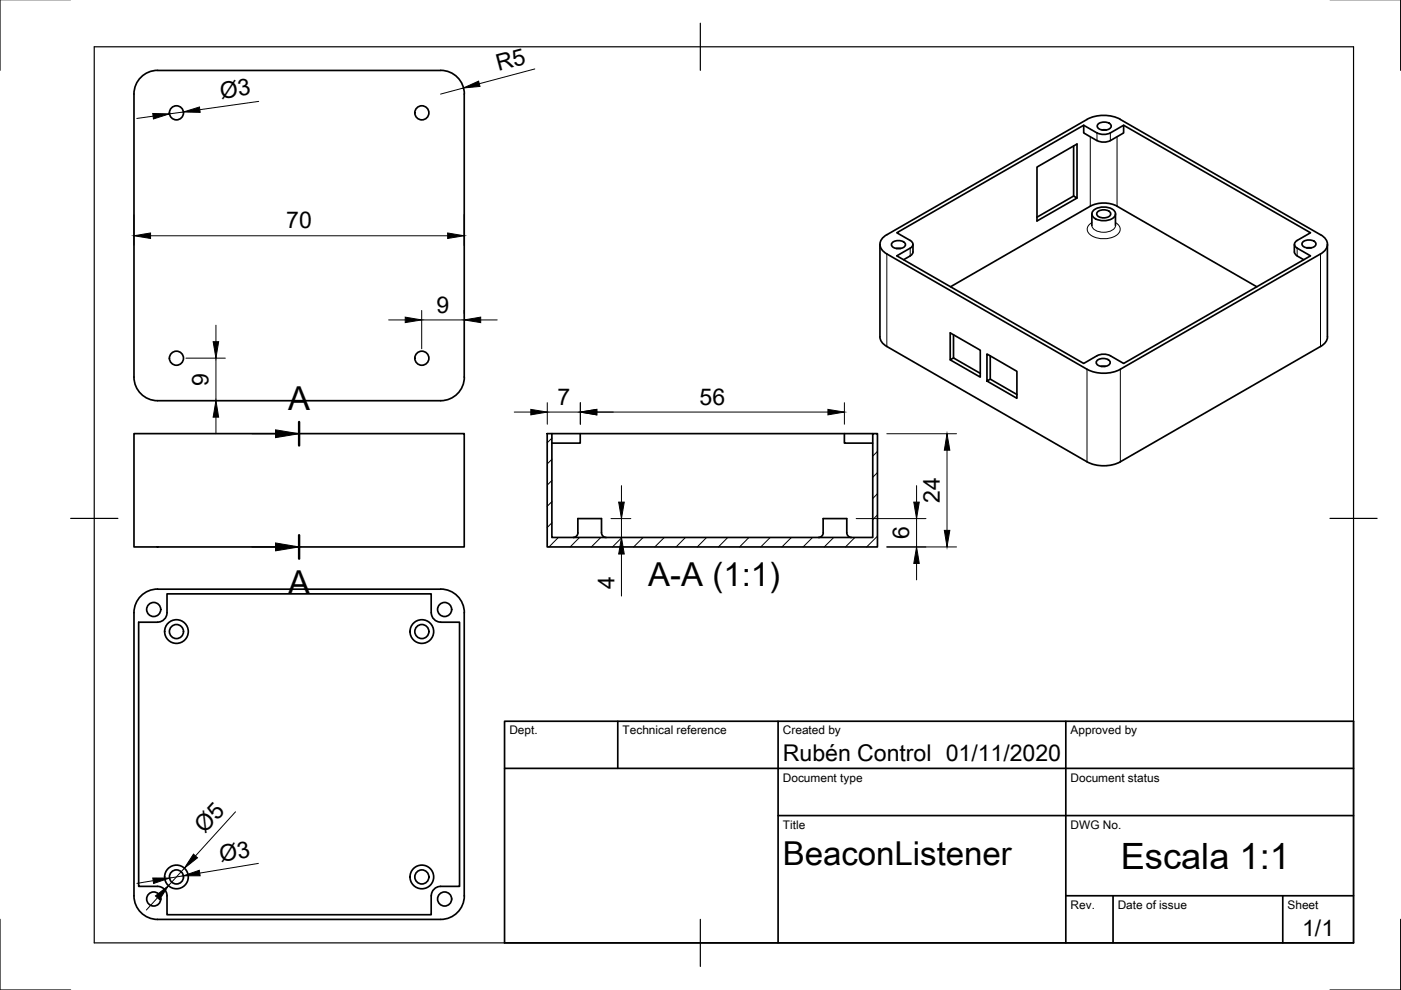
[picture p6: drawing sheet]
<svg xmlns="http://www.w3.org/2000/svg" width="297mm" height="210mm" viewBox="0 0 297 210" stroke-linecap="round" stroke-linejoin="round" font-family="sans-serif">
<!-- layer: Visible -->
<g fill="none" stroke="#000" stroke-width=".36">
<path d="M33.4 14.9h60M33.4 14.9a5 5 0 0 0-5 5v60.1M93.4 14.9a5 5 0 0 1 5 5v60.1M227.6 30.9v10.7l.7 .4-8.4 4.9v-11.5l8.4-4.9v11.5M229.8 26.6v1.6l2.8 1.6M230.5 25.3l-42.5 24.5a2.16 2.16 0 0 0-1.4 2 2.16 2.16 0 0 0 1.4 2l42.5 24.5a7.8 7.8 0 0 0 7 0M230.5 25.3a7.8 7.8 0 0 1 7 0M232.6 28.2l-2.8-1.6-39.7 22.8 2.9 1.6a.86 .86 0 0 1 .6 .8 .86 .86 0 0 1-.6 .8l-2.9 1.6 39.7 22.9 3.2-1.9 1.5-.1 .9 .3M232.6 28.2l1.4 .3 1.4-.3M232.6 29.8l1.4 .3 1.4-.3M232.8 26.4a1.95 1.95 0 0 1 2.8 .2 1.29 1.29 0 0 1-1.7 1 1.14 1.14 0 0 1-1.3-1zM233.6 27.6h1"/>
<path d="M235.4 28.2l2.8-1.6 39.7 22.8-2.9 1.6a.87 .87 0 0 0-.5 .8 .87 .87 0 0 0 .5 .8l2.9 1.6-39.7 22.9-2.8-1.7M237.5 25.3l42.5 24.5a2.16 2.16 0 0 1 1.5 2 2.16 2.16 0 0 1-1.5 2l-42.5 24.5M238.2 26.6v1.6l-2.8 1.6M186.6 51.8v19.6M189.2 51.5a1.95 1.95 0 0 1 2.8 .2 1.29 1.29 0 0 1-1.7 1 1.14 1.14 0 0 1-1.3-1zM190 52.7h1M193 54.3l-1.4 .8M193.6 51.8l-.1 1.9-.5 .5M227.6 41.6l-7.7 4.5M231.5 45.4v2.4M231.8 44.6a3.4 3.4 0 0 1 4.6 .4 1.26 1.26 0 0 1-1.2 1.6 3.3 3.3 0 0 1-3.6-.9v-.7zM232.7 45a1.95 1.95 0 0 1 2.8 .2 1.29 1.29 0 0 1-1.7 1 1.14 1.14 0 0 1-1.3-1z"/>
<path d="M236.5 45.4v2.4M274.4 51.8v1.6M274.4 53.4l.2 .5 .4 .3M275 54.3l1.4 .8M276.2 51.4a1.95 1.95 0 0 1 2.8 .2 1.29 1.29 0 0 1-1.7 1 1.14 1.14 0 0 1-1.2-1zM277 52.6h1M281.4 51.8v19.6M28.4 80a5 5 0 0 0 5 5h60a5 5 0 0 0 5-5M186.6 71.4a2.42 2.42 0 0 0 1.4 2.1l42.5 24.4a7.8 7.8 0 0 0 7 0M201.5 60.8l29.7-17.1a6.3 6.3 0 0 1 5.6 0l29.7 17.1M202.2 71v4.9l5.6 3.3M202.2 75.9l-.7 .4v-5.7l6.3 3.6v5.8l-6.3-3.7"/>
<path d="M210 75.5v4.9l5.6 3.2M232.6 76.5a1.95 1.95 0 0 1 2.8 .2 1.29 1.29 0 0 1-1.7 1 1.14 1.14 0 0 1-1.3-1zM233.4 77.7h1M281.5 71.4a2.42 2.42 0 0 1-1.5 2.1l-42.5 24.4M28.4 91.9h70v24.1h-70zM116 91.9h1v22.1h68v-22.1h1v24.1h-70zM117 91.9h68M123 91.9v2.1h-6M179 91.9v2.1h6M210 80.4l-.7 .4 6.3 3.6v-5.7l-6.3-3.7v5.8M122.5 113v-3h5v3a1.01 1.01 0 0 0 1 1M122.5 112.9a1.01 1.01 0 0 1-1 1.1"/>
<path d="M180.5 114a1.01 1.01 0 0 1-1-1v-3h-5v3a.97 .97 0 0 1-1 1M33.4 124.9h60M33.4 124.9a5 5 0 0 0-5 5v60a5 5 0 0 0 5 5h60a5 5 0 0 0 5-5v-60a5 5 0 0 0-5-5M35.4 125.9h56v4a2.04 2.04 0 0 0 2 2h4v56h-4a2 2 0 0 0-2 2v4h-56v-4a2 2 0 0 0-2-2h-4v-56h4a2 2 0 0 0 2-2z"/>
<circle cx="37.4" cy="23.9" r="1.49"/>
<circle cx="89.4" cy="23.9" r="1.49"/>
<circle cx="37.4" cy="75.9" r="1.49"/>
<circle cx="89.4" cy="75.9" r="1.49"/>
<circle cx="32.6" cy="129.2" r="1.49"/>
<circle cx="37.4" cy="133.9" r="1.49"/>
<circle cx="37.4" cy="133.9" r="2.51"/>
<circle cx="89.4" cy="133.9" r="1.49"/>
<circle cx="89.4" cy="133.9" r="2.51"/>
<circle cx="94.3" cy="129.2" r="1.49"/>
<circle cx="32.6" cy="190.6" r="1.49"/>
<circle cx="37.4" cy="185.9" r="1.49"/>
<circle cx="37.4" cy="185.9" r="2.51"/>
<circle cx="89.4" cy="185.9" r="1.49"/>
<circle cx="89.4" cy="185.9" r="2.51"/>
<circle cx="94.3" cy="190.6" r="1.49"/>
</g>
<!-- layer: Visible Narrow -->
<path d="M231.2 29v14.7M232.6 28.2v1.6M235.4 28.2v1.6M236.8 29v14.7M188 53.8v19.7M193 52.6v1.7M231.5 47.8a2.21 2.21 0 0 0 2.5 1.4 2.21 2.21 0 0 0 2.5-1.4M231.5 47.2a1.51 1.51 0 0 0-1 1.4 1.51 1.51 0 0 0 1 1.4 5.2 5.2 0 0 0 5.5-.3 1.45 1.45 0 0 0-.5-2.5M275 52.6v1.7M280 53.8v19.7M230.5 78.3v19.6M237.5 78.3v19.6" fill="none" stroke="#000" stroke-width=".21"/>
<!-- layer: Border -->
<path d="M0 -.1v15M297 -.1v15M20 9.9h267v190h-267zM148.5 4.9v10M15 109.9h10M282 109.9h10M0 194.9v15h15M148.5 194.9v10M297 194.9v15h-15" fill="none" stroke="#000" stroke-width=".25"/>
<!-- layer: TitleBlock -->
<path d="M107 152.9h180v47h-180zM131 152.9v10M165 152.9v47M226 152.9v47M107 162.9h180M165 172.9h122M226 189.9h61M236 189.9v10M272 189.9v10" fill="none" stroke="#000" stroke-width=".36"/>
<!-- layer: Dimensions -->
<g fill="none" stroke="#000" stroke-width=".21">
<path d="M98.2 18.7l-4.8 1.3M113.4 14.6l-11.8 3.2M32.5 24.6l-3.5 .5M38.9 23.7l-3 .4M54.8 21.5l-12.4 1.8M28.4 45.5v6.5M31.9 50h63M98.4 45.5v6.5M39.4 75.9h8.4M45.8 69v3.4M45.8 75.9v9M82.4 67.8h3.5"/>
<path d="M89.4 65.8v8.1M89.4 67.8h9M98.4 65.8v.6M101.9 67.8h3.5M45.8 88.4v3.5M47.2 84.9h.6M109 87.4h3.5M116 85.4v4.6M116 87.4h7M123 85.4v4.6M126.5 87.4h49M179 85.4v4.6"/>
<path d="M188 92h14.8M200.8 95.5v17M129.5 110h4.3M131.8 103v3.5M131.8 110v4M131.8 117.5v8.9M181.5 110h14.8M188 116h14.8M194.3 103v3.5M194.3 110v6M194.3 119.5v3.5M49.9 172.1l-8.5 9.4"/>
<path d="M32.5 186.7l-3.5 .6M33.4 190.4l-2.4 2.5M38.9 185.7l-3 .5M39.1 184.1l-3.4 3.7M54.8 183.1l-12.4 2"/>
</g>
<g fill="#000" stroke="#000" stroke-width=".21">
<path d="M98.2 18.7l3.3-1.5 .3 1.1zM32.4 24.1h3.5l-3.4 1.1zM38.9 23.7l3.4-1 .1 1.1zM28.4 50l3.5-.6v1.2zM94.9 49.4l3.5 .6-3.5 .6zM45.2 72.4h1.2l-.6 3.5zM85.9 67.2l3.5 .6-3.5 .6zM98.4 67.8l3.5-.6v1.2zM45.8 84.9l.6 3.5h-1.2zM112.5 86.8l3.5 .6-3.5 .6zM123 87.4l3.5-.6v1.2zM175.5 86.8l3.5 .6-3.5 .6z"/>
<path d="M200.8 92l.6 3.5h-1.2zM131.2 106.5h1.2l-.6 3.5zM131.8 114l.6 3.5h-1.2zM193.7 106.5h1.2l-.6 3.5zM194.3 116l.6 3.5h-1.2zM200.2 112.5h1.2l-.6 3.5zM32.4 186.2h3.5l-3.3 1.1zM33 190l2.7-2.2-1.9 2.9zM41 181.1l.9 .8-2.8 2.2zM38.9 185.7l3.3-1.2 .2 1.2z"/>
</g>
<!-- layer: Hatching -->
<g fill="none" stroke="#000" stroke-width=".21">
<path d="M117 92.9l-1 1M117 97.4l-1 1M185.3 92l-.3 .2M186 95.7l-1 1M117 101.8l-1 1M117 106.3l-1 1M117 110.8l-1 1M118.4 114l-2 2M122.9 114l-2 2M127.4 114l-2 2M131.9 114l-2 2M136.4 114l-2.1 2"/>
<path d="M140.8 114l-2 2M145.3 114l-2 2M149.8 114l-2 2M154.3 114l-2 2M158.8 114l-2 2M163.3 114l-2 2M167.8 114l-2 2M172.3 114l-2 2M176.8 114l-2 2M181.3 114l-2 2M186 100.2l-1 1M186 104.7l-1 1"/>
<path d="M186 109.2l-1 1M186 113.7l-2.3 2.3"/>
</g>
<!-- layer: Annotations -->
<path d="M63.4 89.5v5M63.4 113.5v5" fill="none" stroke="#000" stroke-width=".51"/>
<path d="M53.4 92h5M53.4 116h5" fill="none" stroke="#000" stroke-width=".21"/>
<path d="M58.4 91.1l5 .9-5 .8zM58.4 115.1l5 .9-5 .8z" fill="#000" stroke="#000" stroke-width=".21"/>
<text font-size="7.7" x="237.6" y="184.2">Escala 1:1</text>
<g font-size="7">
<text x="61.1" y="87">A</text>
<text x="61.1" y="126">A</text>
<text x="137.4" y="124.2">A-A (1:1)</text>
<text x="166" y="183.4">BeaconListener</text>
</g>
<g font-size="4.9">
<text x="105.7" y="15.1" transform="rotate(-15 105.7 15.1)">R5</text>
<text x="46.9" y="21" transform="rotate(-8 46.9 21)">Ø3</text>
<text x="60.7" y="48.4">70</text>
<text x="92.6" y="66.3">9</text>
<text x="44.2" y="81.8" transform="rotate(-90 44.2 81.8)">9</text>
<text x="118.2" y="85.9">7</text>
<text x="148.3" y="85.8">56</text>
<text x="199.3" y="106.6" transform="rotate(-90 199.3 106.6)">24</text>
<text x="192.8" y="114.3" transform="rotate(-90 192.8 114.3)">6</text>
<text x="130.3" y="124.9" transform="rotate(-90 130.3 124.9)">4</text>
<text x="166" y="161.4">Rubén Control 01/11/2020</text>
<text x="43.5" y="176.8" transform="rotate(-48 43.5 176.8)">Ø5</text>
<text x="46.8" y="182.7" transform="rotate(-10 46.8 182.7)">Ø3</text>
<text x="276.1" y="198.5">1/1</text>
</g>
<g font-size="2.5">
<text x="108" y="155.7">Dept.</text>
<text x="132" y="155.7">Technical reference</text>
<text x="166" y="155.7">Created by</text>
<text x="227" y="155.7">Approved by</text>
<text x="166" y="165.7">Document type</text>
<text x="227" y="165.7">Document status</text>
<text x="166" y="175.7">Title</text>
<text x="227" y="175.7">DWG No.</text>
<text x="227" y="192.7">Rev.</text>
<text x="237" y="192.7">Date of issue</text>
<text x="273" y="192.7">Sheet</text>
</g>
</svg>
